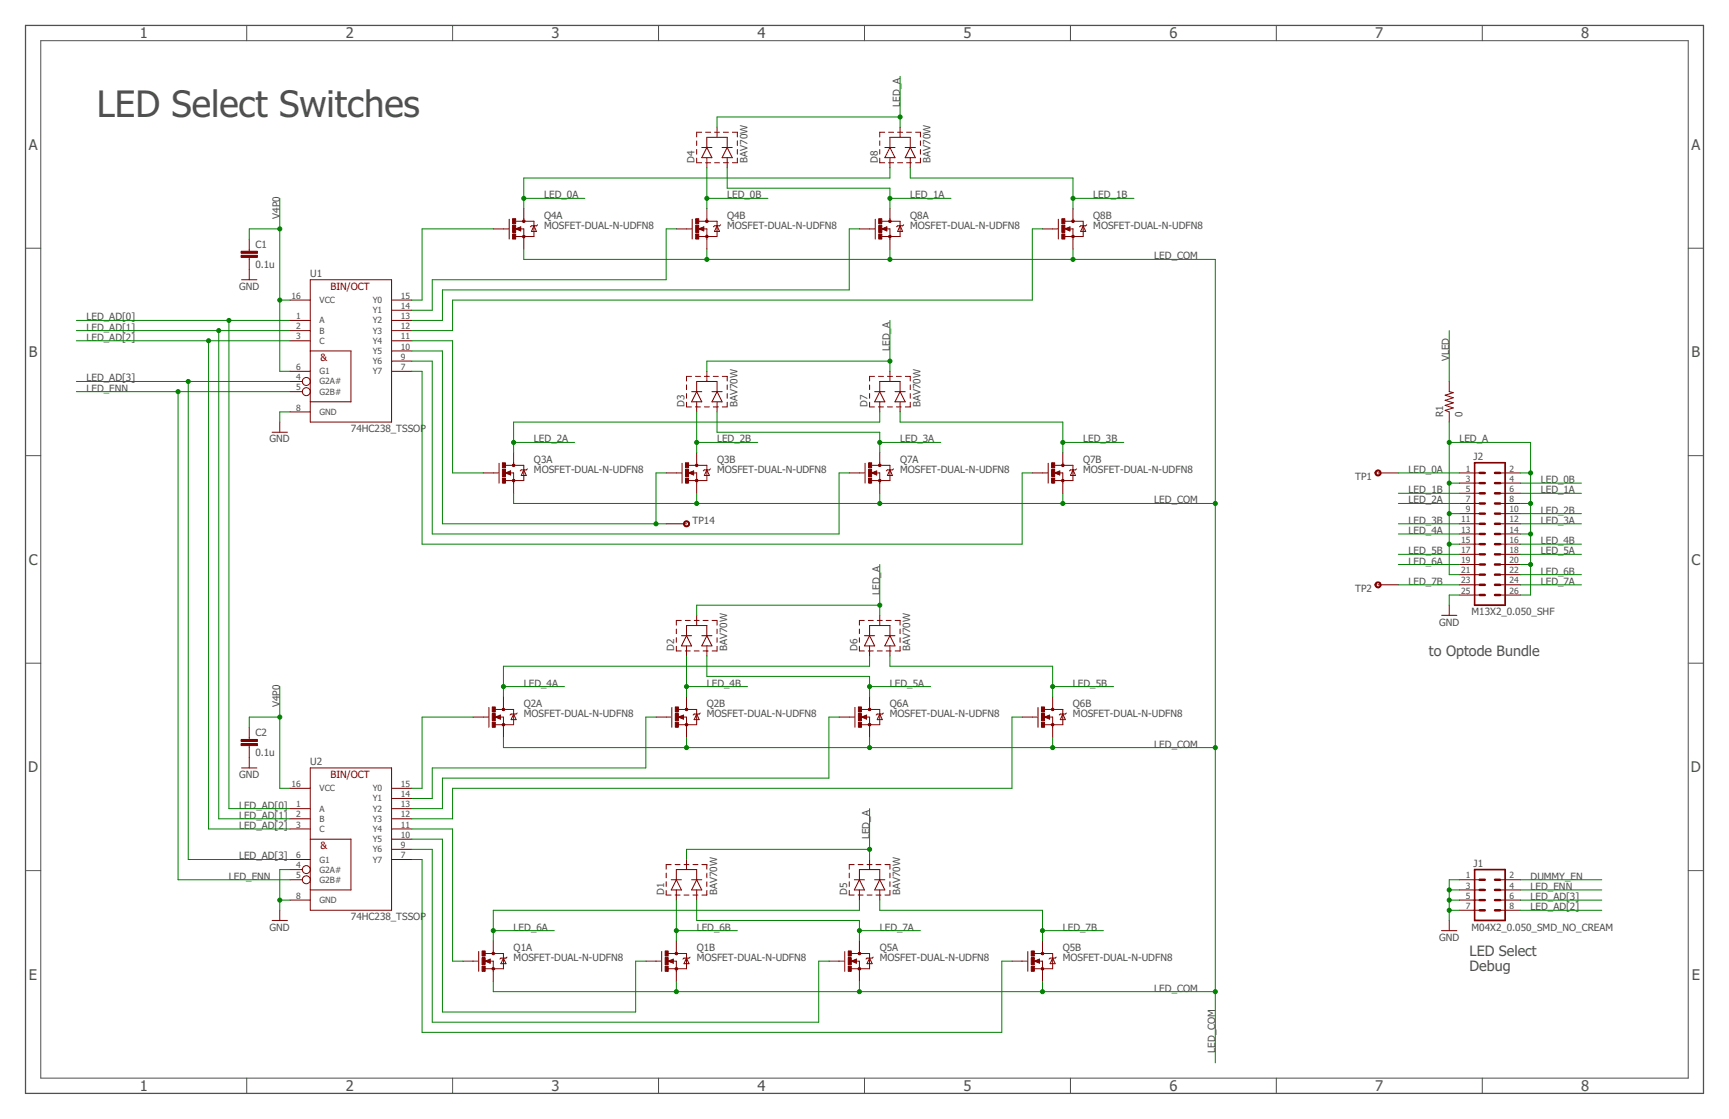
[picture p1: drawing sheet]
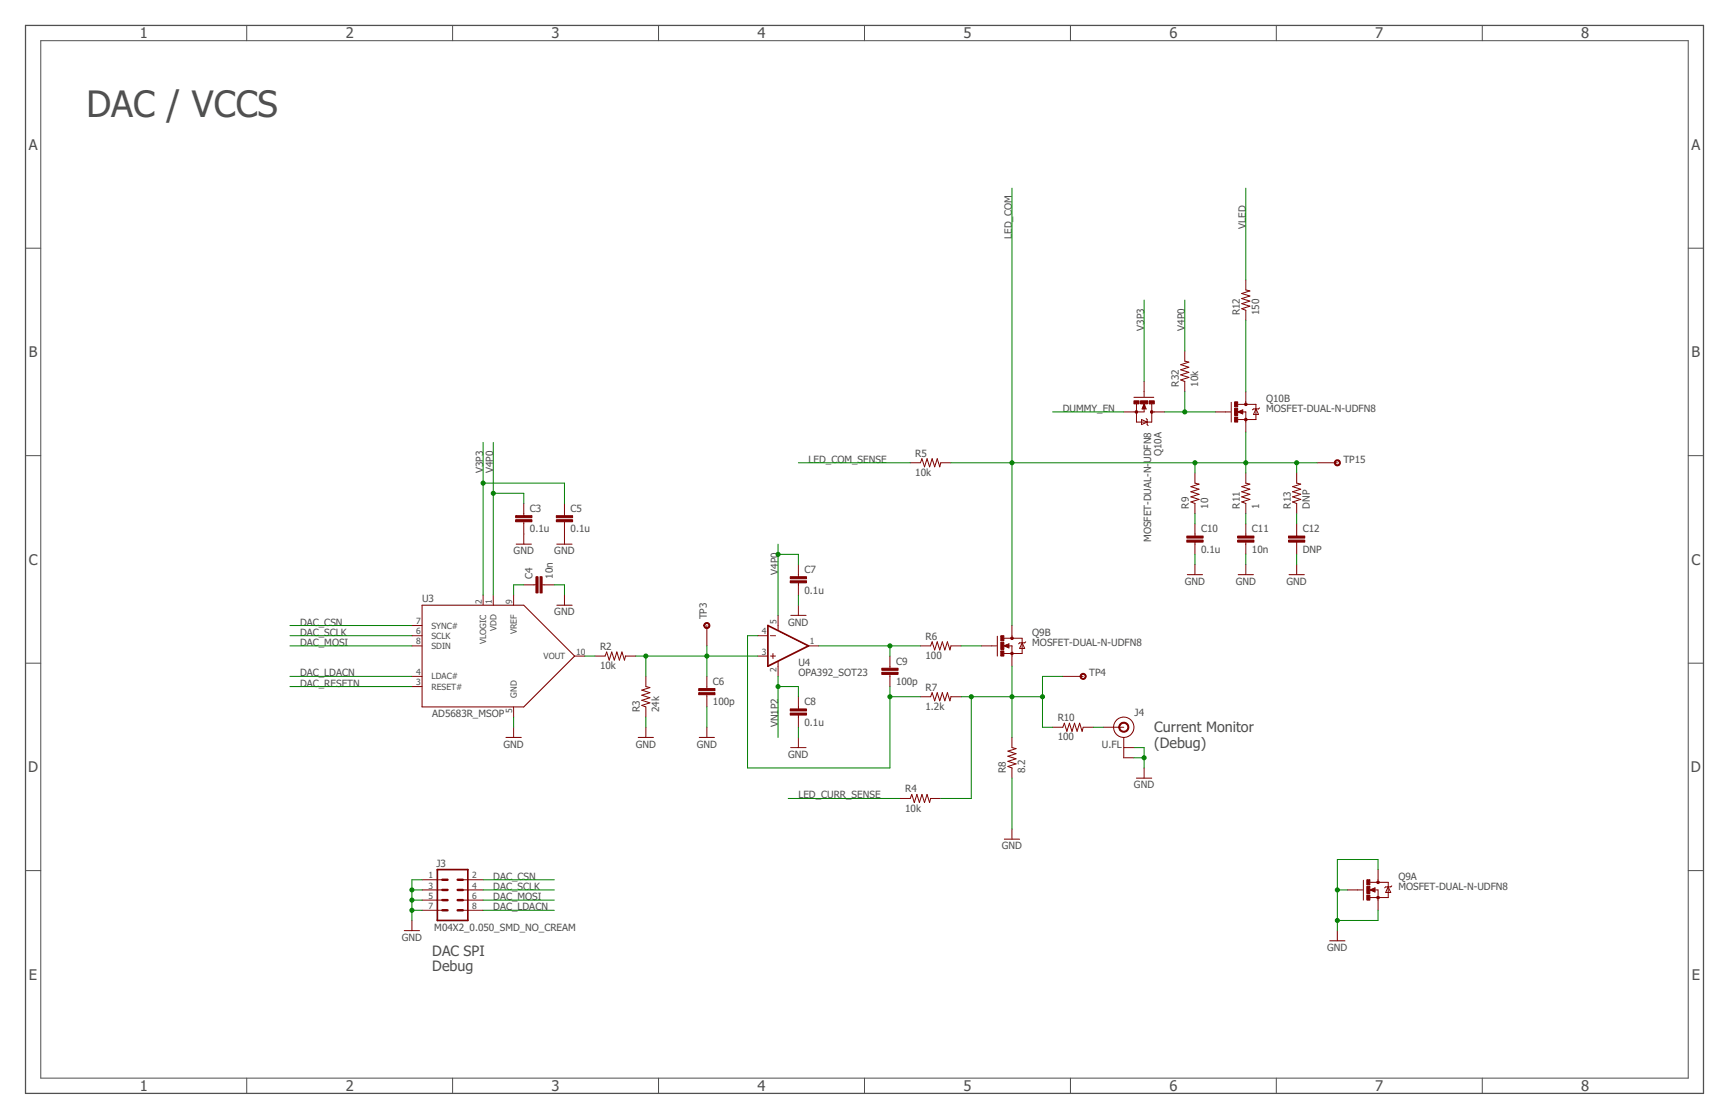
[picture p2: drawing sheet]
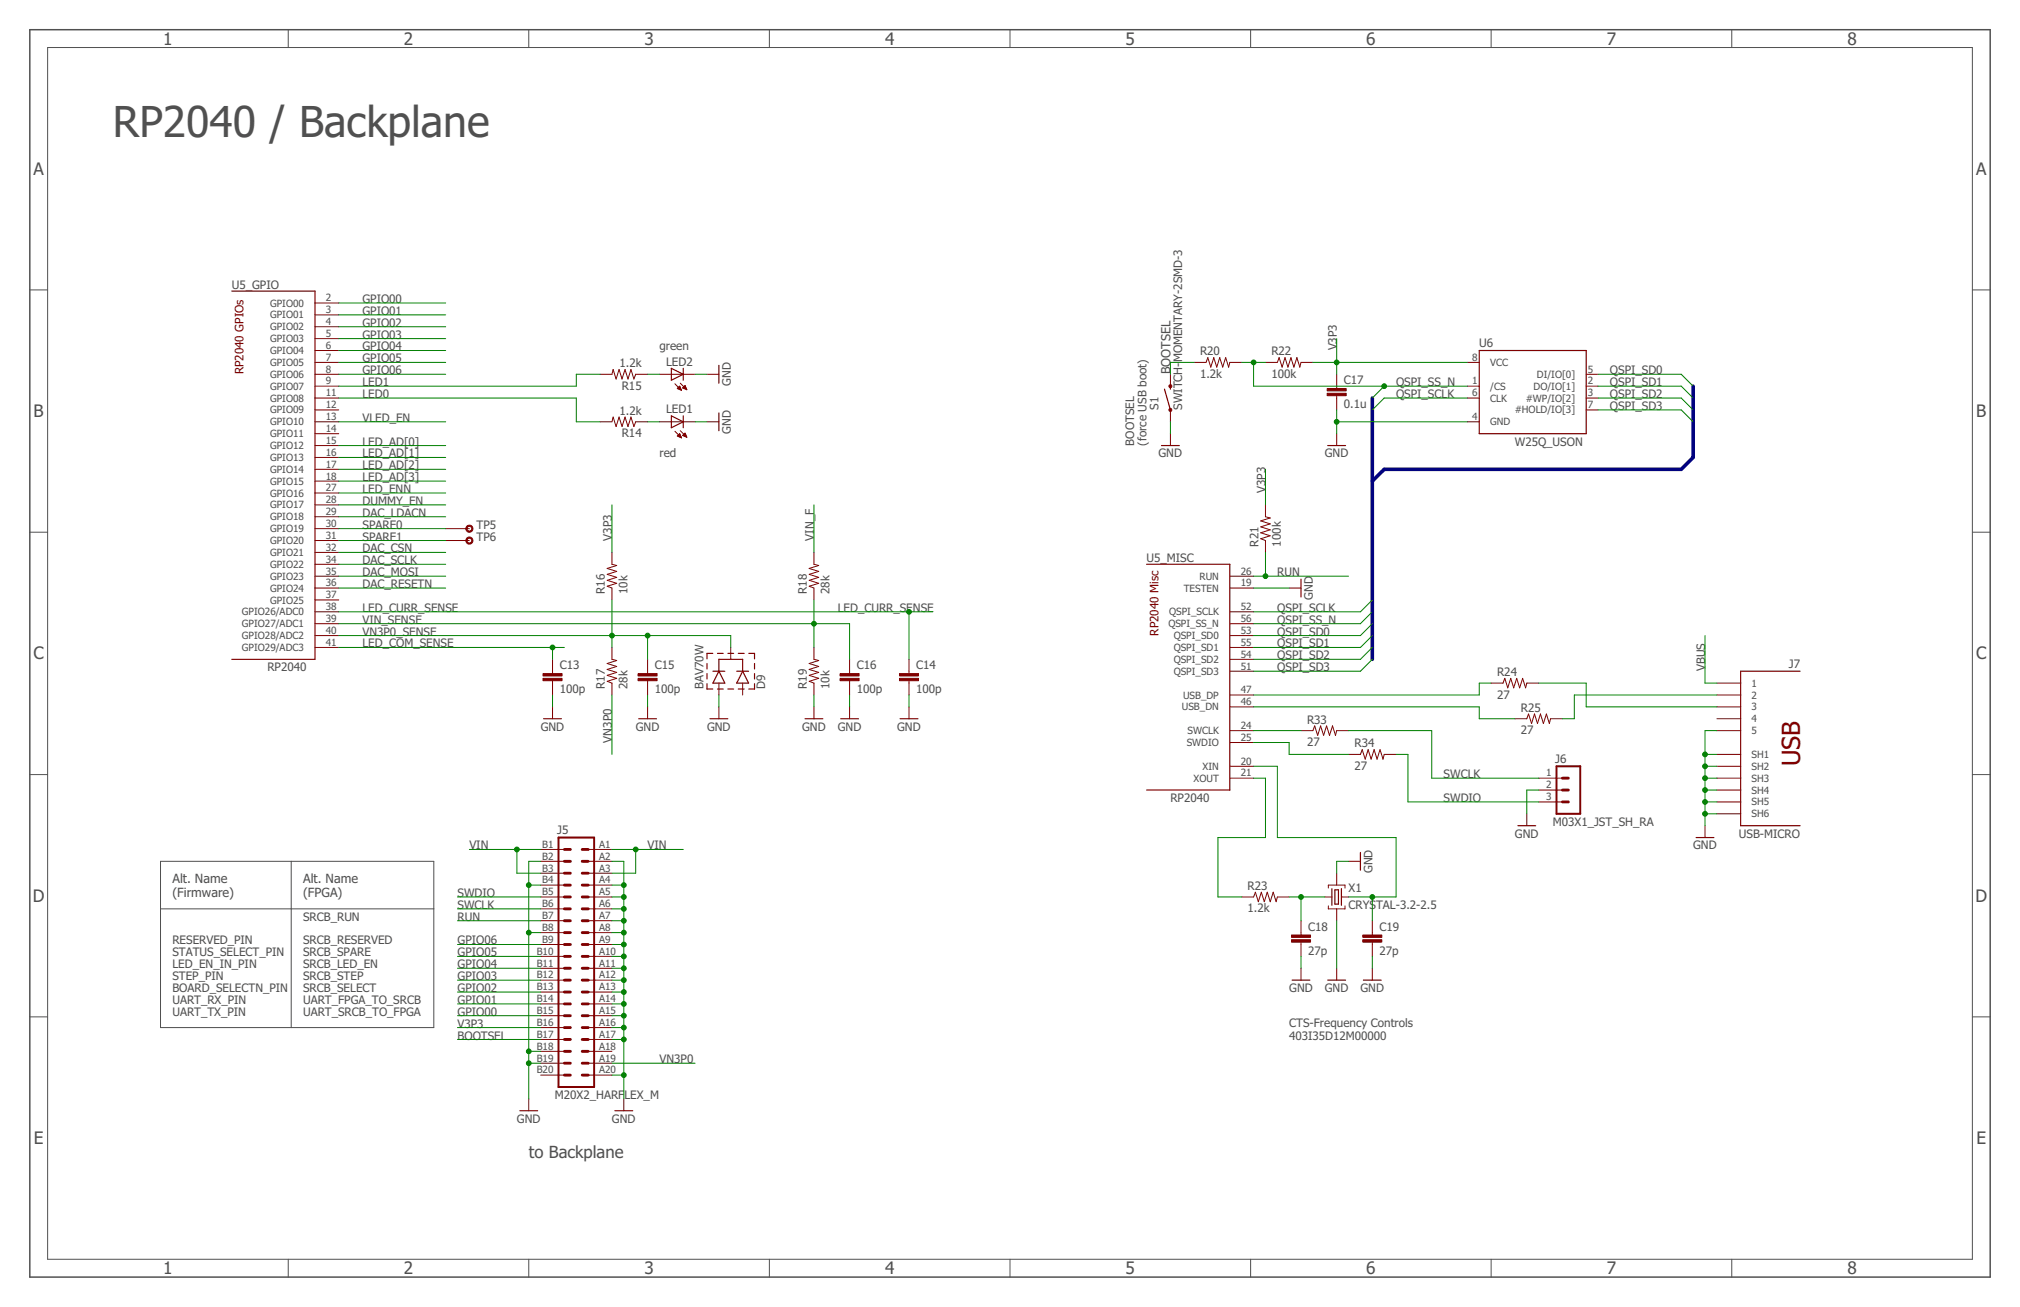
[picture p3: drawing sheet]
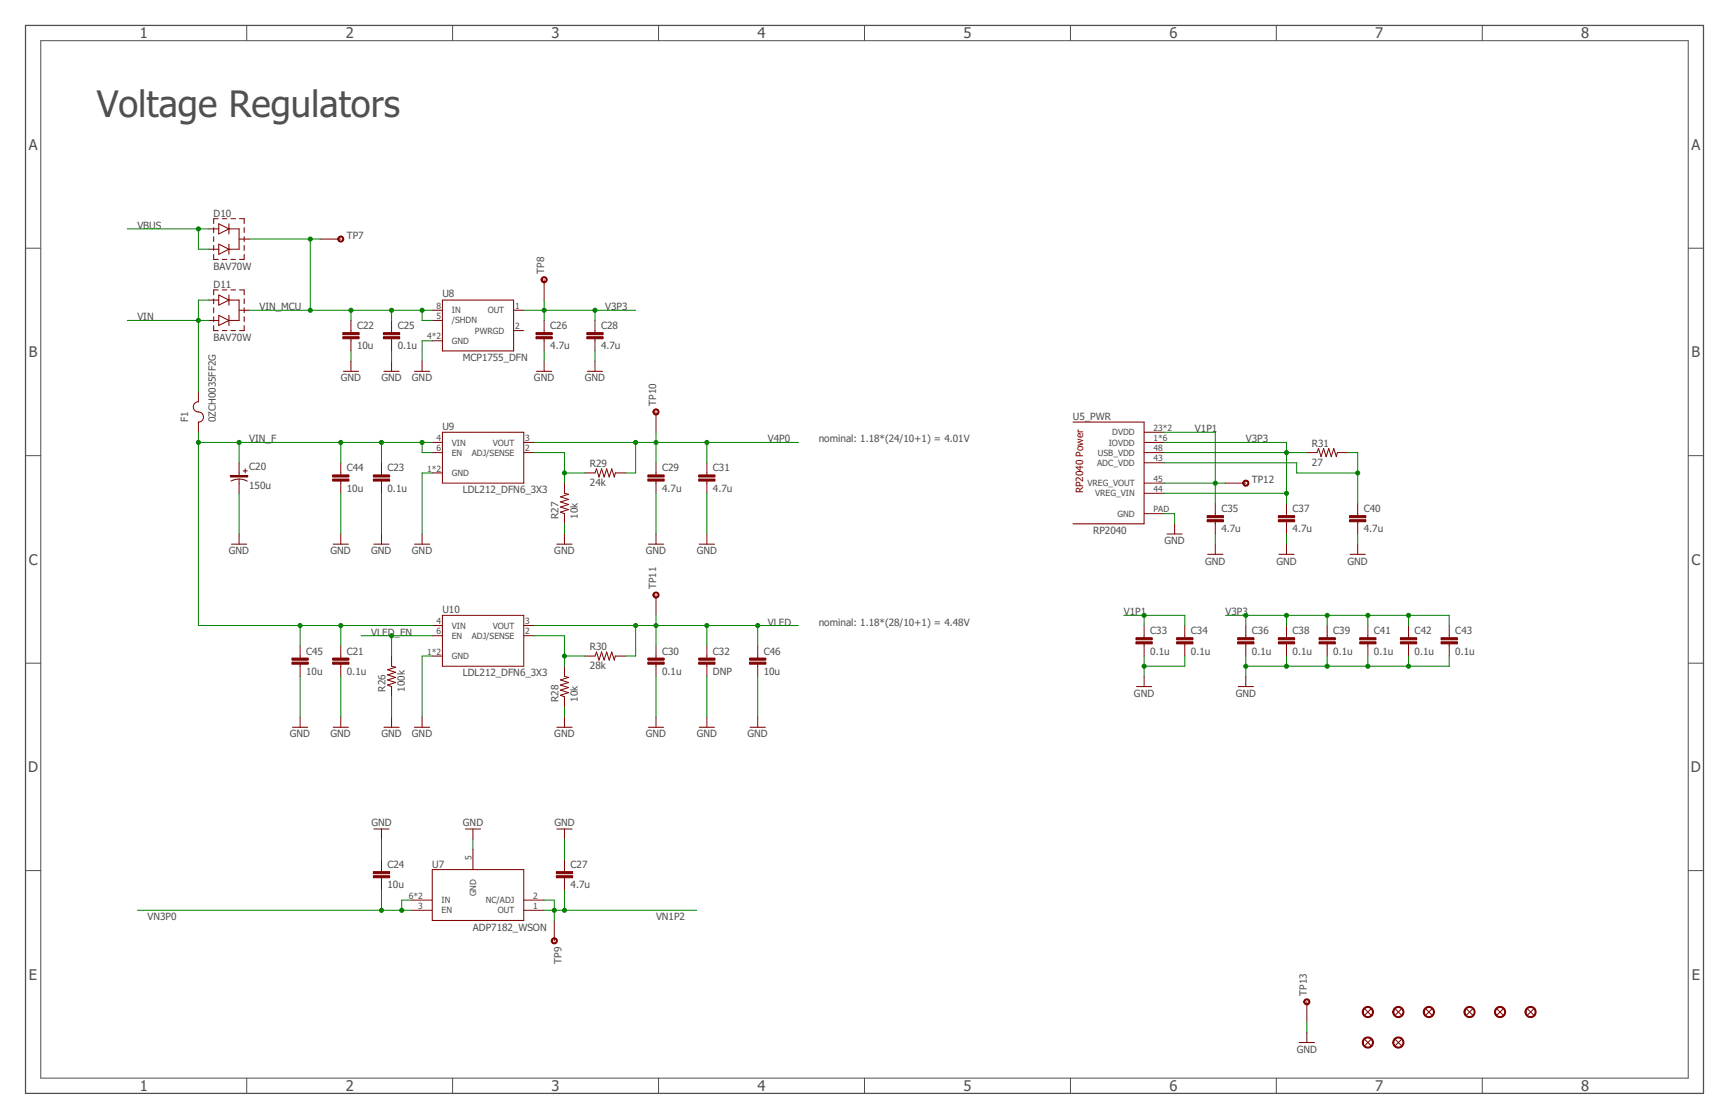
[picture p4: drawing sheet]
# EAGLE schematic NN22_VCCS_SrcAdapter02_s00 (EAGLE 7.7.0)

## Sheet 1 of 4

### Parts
C1  0.1u  CAP0402-CAP  [0402-CAP]
C2  0.1u  CAP0402-CAP  [0402-CAP]
D1  BAV70W  DIODE-COMMON_CATHODE_SOT323  [SOT323]
D2  BAV70W  DIODE-COMMON_CATHODE_SOT323  [SOT323]
D3  BAV70W  DIODE-COMMON_CATHODE_SOT323  [SOT323]
D4  BAV70W  DIODE-COMMON_CATHODE_SOT323  [SOT323]
D5  BAV70W  DIODE-COMMON_CATHODE_SOT323  [SOT323]
D6  BAV70W  DIODE-COMMON_CATHODE_SOT323  [SOT323]
D7  BAV70W  DIODE-COMMON_CATHODE_SOT323  [SOT323]
D8  BAV70W  DIODE-COMMON_CATHODE_SOT323  [SOT323]
J1  M04X2_0.050_SMD_NO_CREAM  [M04X2_0.050_SMD_NO_CREAM]
J2  M13X2_0.050_SHF  [M13X2_0.050_SHF]
Q1  MOSFET-DUAL-N-UDFN8  [UDFN8]
Q2  MOSFET-DUAL-N-UDFN8  [UDFN8]
Q3  MOSFET-DUAL-N-UDFN8  [UDFN8]
Q4  MOSFET-DUAL-N-UDFN8  [UDFN8]
Q5  MOSFET-DUAL-N-UDFN8  [UDFN8]
Q6  MOSFET-DUAL-N-UDFN8  [UDFN8]
Q7  MOSFET-DUAL-N-UDFN8  [UDFN8]
Q8  MOSFET-DUAL-N-UDFN8  [UDFN8]
R1  0  RESISTOR1206  [1206]
TP1  TESTPOINT_ROUND  [TESTPAD_ROUND]
TP2  TESTPOINT_ROUND  [TESTPAD_ROUND]
TP14  TESTPOINTPADSMALL  [TESTPAD_SMALL]
U1  74HC238_TSSOP  [TSSOP16]
U2  74HC238_TSSOP  [TSSOP16]

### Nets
DUMMY_EN: J1.2 ; also sheet 2,3
GND: C1.2 C2.2 J1.1 J1.3 J1.5 J1.7 J2.25 U1.8(GND) U2.4(G2A#) U2.8(GND) ; also sheet 2,3,4
LED_0A: D8.1(A1) J2.1 Q4.6(A:D) Q4.P1(A:D) TP1.P$1
LED_0B: D4.1(A1) J2.4 Q4.3(B:D) Q4.P2(B:D)
LED_1A: D4.2(A2) J2.6 Q8.6(A:D) Q8.P1(A:D)
LED_1B: D8.2(A2) J2.5 Q8.3(B:D) Q8.P2(B:D)
LED_2A: D7.1(A1) J2.7 Q3.6(A:D) Q3.P1(A:D)
LED_2B: D3.1(A1) J2.10 Q3.3(B:D) Q3.P2(B:D)
LED_3A: D3.2(A2) J2.12 Q7.6(A:D) Q7.P1(A:D)
LED_3B: D7.2(A2) J2.11 Q7.3(B:D) Q7.P2(B:D)
LED_4A: D6.1(A1) J2.13 Q2.6(A:D) Q2.P1(A:D)
LED_4B: D2.1(A1) J2.16 Q2.3(B:D) Q2.P2(B:D)
LED_5A: D2.2(A2) J2.18 Q6.6(A:D) Q6.P1(A:D)
LED_5B: D6.2(A2) J2.17 Q6.3(B:D) Q6.P2(B:D)
LED_6A: D5.1(A1) J2.19 Q1.6(A:D) Q1.P1(A:D)
LED_6B: D1.1(A1) J2.22 Q1.3(B:D) Q1.P2(B:D)
LED_7A: D1.2(A2) J2.24 Q5.6(A:D) Q5.P1(A:D)
LED_7B: D5.2(A2) J2.23 Q5.3(B:D) Q5.P2(B:D) TP2.P$1
LED_A: D1.3(C) D2.3(C) D3.3(C) D4.3(C) D5.3(C) D6.3(C) D7.3(C) D8.3(C) J2.2 J2.3 J2.8 J2.9 J2.14 J2.15 J2.20 J2.21 J2.26 R1.1
LED_AD[0]: U1.1(A) U2.1(A) ; also sheet 3
LED_AD[1]: U1.2(B) U2.2(B) ; also sheet 3
LED_AD[2]: J1.8 U1.3(C) U2.3(C) ; also sheet 3
LED_AD[3]: J1.6 U1.4(G2A#) U2.6(G1) ; also sheet 3
LED_COM: Q1.1(A:S) Q1.4(B:S) Q2.1(A:S) Q2.4(B:S) Q3.1(A:S) Q3.4(B:S) Q4.1(A:S) Q4.4(B:S) Q5.1(A:S) Q5.4(B:S) Q6.1(A:S) Q6.4(B:S) Q7.1(A:S) Q7.4(B:S) Q8.1(A:S) Q8.4(B:S) ; also sheet 2
LED_ENN: J1.4 U1.5(G2B#) U2.5(G2B#) ; also sheet 3
N$3: Q4.5(B:G) U1.14(Y1)
N$4: Q3.5(B:G) TP14.P$1 U1.10(Y5)
N$5: Q8.5(B:G) U1.12(Y3)
N$6: Q8.2(A:G) U1.13(Y2)
N$8: Q7.5(B:G) U1.7(Y7)
N$9: Q7.2(A:G) U1.9(Y6)
N$11: Q2.5(B:G) U2.14(Y1)
N$12: Q6.5(B:G) U2.12(Y3)
N$13: Q6.2(A:G) U2.13(Y2)
N$15: Q1.5(B:G) U2.10(Y5)
N$19: Q5.5(B:G) U2.7(Y7)
N$20: Q5.2(A:G) U2.9(Y6)
N$21: Q4.2(A:G) U1.15(Y0)
N$28: Q3.2(A:G) U1.11(Y4)
N$31: Q2.2(A:G) U2.15(Y0)
N$42: Q1.2(A:G) U2.11(Y4)
V4P0: C1.1 C2.1 U1.6(G1) U1.16(VCC) U2.16(VCC) ; also sheet 2,4
VLED: R1.2 ; also sheet 2,4

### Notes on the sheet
- LED Select Switches
- to Optode Bundle
- LED Select
  Debug

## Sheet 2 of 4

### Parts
C3  0.1u  CAP0402-CAP  [0402-CAP]
C4  10n  CAP0402-CAP  [0402-CAP]
C5  0.1u  CAP0402-CAP  [0402-CAP]
C6  100p  CAP0402-CAP  [0402-CAP]
C7  0.1u  CAP0402-CAP  [0402-CAP]
C8  0.1u  CAP0402-CAP  [0402-CAP]
C9  100p  CAP0402-CAP  [0402-CAP]
C10  0.1u  CAP0402-CAP  [0402-CAP]
C11  10n  CAP0402-CAP  [0402-CAP]
C12  DNP  CAP0603-CAP  [0603-CAP]
J3  M04X2_0.050_SMD_NO_CREAM  [M04X2_0.050_SMD_NO_CREAM]
J4  U.FL  [U.FL]
Q9  MOSFET-DUAL-N-UDFN8  [UDFN8]
Q10  MOSFET-DUAL-N-UDFN8  [UDFN8]
R2  10k  RESISTOR0402-RES  [0402-RES]
R3  24k  RESISTOR0402-RES  [0402-RES]
R4  10k  RESISTOR0402-RES  [0402-RES]
R5  10k  RESISTOR0402-RES  [0402-RES]
R6  100  RESISTOR0402-RES  [0402-RES]
R7  1.2k  RESISTOR0402-RES  [0402-RES]
R8  8.2  RESISTOR2512  [R2512]
R9  10  RESISTOR0603-RES  [0603-RES]
R10  100  RESISTOR0402-RES  [0402-RES]
R11  1  RESISTOR0603-RES  [0603-RES]
R12  150  RESISTOR0603-RES  [0603-RES]
R13  DNP  RESISTOR0603-RES  [0603-RES]
R32  10k  RESISTOR0402-RES  [0402-RES]
TP3  TESTPOINT_ROUND  [TESTPAD_ROUND]
TP4  TESTPOINT_ROUND  [TESTPAD_ROUND]
TP15  TESTPOINT_ROUND  [TESTPAD_ROUND]
U3  AD5683R_MSOP  [MSOP10]
U4  OPA392_SOT23  [SOT23-5]

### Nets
DAC_CSN: J3.2 U3.7(SYNC#) ; also sheet 3
DAC_LDACN: J3.8 U3.4(LDAC#) ; also sheet 3
DAC_MOSI: J3.6 U3.8(SDIN) ; also sheet 3
DAC_RESETN: U3.3(RESET#) ; also sheet 3
DAC_SCLK: J3.4 U3.6(SCLK) ; also sheet 3
DUMMY_EN: Q10.1(A:S) ; also sheet 1,3
GND: C3.2 C4.2 C5.2 C6.2 C7.2 C8.2 C10.2 C11.2 C12.2 J3.1 J3.3 J3.5 J3.7 J4.P$1(GND) J4.P$2(GND) Q9.1(A:S) Q9.2(A:G) Q9.6(A:D) Q9.P1(A:D) R3.1 R8.1 U3.5(GND) ; also sheet 1,3,4
LED_COM: Q9.3(B:D) Q9.P2(B:D) Q10.4(B:S) R5.2 R9.2 R11.2 R13.2 TP15.P$1 ; also sheet 1
LED_COM_SENSE: R5.1 ; also sheet 3
LED_CURR_SENSE: R4.1 ; also sheet 3
N$1: Q9.5(B:G) R6.2
N$2: R2.1 U3.10(VOUT)
N$7: Q10.3(B:D) Q10.P2(B:D) R12.1
N$10: C6.1 R2.2 R3.2 TP3.P$1 U4.3(+IN)
N$14: C9.1 R6.1 U4.1(OUT)
N$24: Q10.5(B:G) Q10.6(A:D) Q10.P1(A:D) R32.1
N$25: Q9.4(B:S) R4.2 R7.2 R8.2 R10.1 TP4.P$1
N$26: C9.2 R7.1 U4.4(-IN)
N$27: C4.1 U3.9(VREF)
N$32: J4.P$3(SIGNAL) R10.2
N$39: C11.1 R11.1
N$40: C10.1 R9.1
N$41: C12.1 R13.1
V3P3: C5.1 Q10.2(A:G) U3.2(VLOGIC) ; also sheet 3,4
V4P0: C3.1 C7.1 R32.2 U3.1(VDD) U4.5(V+) ; also sheet 1,4
VLED: R12.2 ; also sheet 1,4
VN1P2: C8.1 U4.2(V-) ; also sheet 4

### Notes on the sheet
- DAC / VCCS
- Current Monitor
  (Debug)
- DAC SPI
  Debug

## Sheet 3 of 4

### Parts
C13  100p  CAP0402-CAP  [0402-CAP]
C14  100p  CAP0402-CAP  [0402-CAP]
C15  100p  CAP0402-CAP  [0402-CAP]
C16  100p  CAP0402-CAP  [0402-CAP]
C17  0.1u  CAP0402-CAP  [0402-CAP]
C18  27p  CAP0402-CAP  [0402-CAP]
C19  27p  CAP0402-CAP  [0402-CAP]
D9  BAV70W  DIODE-COMMON_CATHODE_SOT323  [SOT323]
J5  M20X2_HARFLEX_M  [M20X2_HARFLEX_M]
J6  M03X1_JST_SH_RA  [M03X1_JST_SH_SM_RA]
J7  USB-MICRO  [USB-MICRO]
LED1  LED0603  [LED-0603]
LED2  LED0603  [LED-0603]
R14  1.2k  RESISTOR0402-RES  [0402-RES]
R15  1.2k  RESISTOR0402-RES  [0402-RES]
R16  10k  RESISTOR0402-RES  [0402-RES]
R17  28k  RESISTOR0402-RES  [0402-RES]
R18  28k  RESISTOR0402-RES  [0402-RES]
R19  10k  RESISTOR0402-RES  [0402-RES]
R20  1.2k  RESISTOR0402-RES  [0402-RES]
R21  100k  RESISTOR0402-RES  [0402-RES]
R22  100k  RESISTOR0402-RES  [0402-RES]
R23  1.2k  RESISTOR0402-RES  [0402-RES]
R24  27  RESISTOR0402-RES  [0402-RES]
R25  27  RESISTOR0402-RES  [0402-RES]
R33  27  RESISTOR0402-RES  [0402-RES]
R34  27  RESISTOR0402-RES  [0402-RES]
S1  SWITCH-MOMENTARY-2SMD-3  [TACTILE_SWITCH_SMD-3]
TP5  TESTPOINTPADSMALL  [TESTPAD_SMALL]
TP6  TESTPOINTPADSMALL  [TESTPAD_SMALL]
U5  RP2040  [QFN-56_EP]
U6  W25Q_USON  [USON8L-2X3MM]
X1  CRYSTAL-3.2-2.5  [CRYSTAL-3.2-2.5]

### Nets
BOOTSEL: J5.B17 R20.1 S1.4
DAC_CSN: U5.32(_GPIO:GPIO21) ; also sheet 2
DAC_LDACN: U5.29(_GPIO:GPIO18) ; also sheet 2
DAC_MOSI: U5.35(_GPIO:GPIO23) ; also sheet 2
DAC_RESETN: U5.36(_GPIO:GPIO24) ; also sheet 2
DAC_SCLK: U5.34(_GPIO:GPIO22) ; also sheet 2
DUMMY_EN: U5.28(_GPIO:GPIO17) ; also sheet 1,2
GND: C13.2 C14.2 C15.2 C16.2 C17.2 C18.2 C19.2 D9.2(A2) J5.A2 J5.A4 J5.A5 J5.A6 J5.A7 J5.A8 J5.A9 J5.A10 J5.A11 J5.A12 J5.A13 J5.A14 J5.A15 J5.A16 J5.A17 J5.A20 J5.B2 J5.B4 J5.B8 J5.B18 J5.B19 J6.2 J7.5 J7.SH1 J7.SH2 J7.SH3 J7.SH4 J7.SH5 J7.SH6 LED1.C LED2.C R19.1 S1.1 U5.19(_MISC:TESTEN) U6.4(GND) X1.2(GND) X1.4(GND) ; also sheet 1,2,4
GPIO00: J5.B15 U5.2(_GPIO:GPIO00)
GPIO01: J5.B14 U5.3(_GPIO:GPIO01)
GPIO02: J5.B13 U5.4(_GPIO:GPIO02)
GPIO03: J5.B12 U5.5(_GPIO:GPIO03)
GPIO04: J5.B11 U5.6(_GPIO:GPIO04)
GPIO05: J5.B10 U5.7(_GPIO:GPIO05)
GPIO06: J5.B9 U5.8(_GPIO:GPIO06)
LED0: R14.2 U5.11(_GPIO:GPIO08)
LED1: R15.2 U5.9(_GPIO:GPIO07)
LED_AD[0]: U5.15(_GPIO:GPIO12) ; also sheet 1
LED_AD[1]: U5.16(_GPIO:GPIO13) ; also sheet 1
LED_AD[2]: U5.17(_GPIO:GPIO14) ; also sheet 1
LED_AD[3]: U5.18(_GPIO:GPIO15) ; also sheet 1
LED_COM_SENSE: C13.1 U5.41(_GPIO:GPIO29/ADC3) ; also sheet 2
LED_CURR_SENSE: C14.1 U5.38(_GPIO:GPIO26/ADC0) ; also sheet 2
LED_ENN: U5.27(_GPIO:GPIO16) ; also sheet 1
N$16: C19.1 U5.20(_MISC:XIN) X1.3(C2)
N$17: C18.1 R23.2 X1.1(C1)
N$18: R23.1 U5.21(_MISC:XOUT)
N$29: R24.1 U5.47(_MISC:USB_DP)
N$30: R25.1 U5.46(_MISC:USB_DN)
N$33: R34.1 U5.25(_MISC:SWDIO)
N$34: R33.1 U5.24(_MISC:SWCLK)
N$35: J7.2 R25.2
N$37: J7.3 R24.2
N$46: LED1.A R14.1
N$109: LED2.A R15.1
QSPI_SCLK: U5.52(_MISC:QSPI_SCLK) U6.6(CLK)
QSPI_SD0: U5.53(_MISC:QSPI_SD0) U6.5(DI/IO[0])
QSPI_SD1: U5.55(_MISC:QSPI_SD1) U6.2(DO/IO[1])
QSPI_SD2: U5.54(_MISC:QSPI_SD2) U6.3(#WP/IO[2])
QSPI_SD3: U5.51(_MISC:QSPI_SD3) U6.7(#HOLD/IO[3])
QSPI_SS_N: R20.2 R22.1 U5.56(_MISC:QSPI_SS_N) U6.1(/CS)
RUN: J5.B7 R21.1 U5.26(_MISC:RUN)
SPARE0: TP5.P$1 U5.30(_GPIO:GPIO19)
SPARE1: TP6.P$1 U5.31(_GPIO:GPIO20)
SWCLK: J5.B6 J6.1 R33.2
SWDIO: J5.B5 J6.3 R34.2
V3P3: C17.1 J5.B16 R16.2 R21.2 R22.2 U6.8(VCC) ; also sheet 2,4
VBUS: J7.1 ; also sheet 4
VIN: J5.A1 J5.A3 J5.B1 J5.B3 ; also sheet 4
VIN_F: R18.2 ; also sheet 4
VIN_SENSE: C16.1 R18.1 R19.2 U5.39(_GPIO:GPIO27/ADC1)
VLED_EN: U5.13(_GPIO:GPIO10) ; also sheet 4
VN3P0: J5.A19 R17.1 ; also sheet 4
VN3P0_SENSE: C15.1 D9.3(C) R16.1 R17.2 U5.40(_GPIO:GPIO28/ADC2)
Unconnected: D9.1(A1) J5.A18 J5.B20 J7.4 U5.12(_GPIO:GPIO09) U5.14(_GPIO:GPIO11) U5.37(_GPIO:GPIO25)

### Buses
QSPI_SCLK,QSPI_SS_N,QSPI_SD[0..3]

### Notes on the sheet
- RP2040 / Backplane
- green
- BOOTSEL
  (force USB boot)
- red
- Alt. Name
  (Firmware)
- Alt. Name
  (FPGA)
- SRCB_RUN
- RESERVED_PIN | SRCB_RESERVED
- STATUS_SELECT_PIN | SRCB_SPARE
- LED_EN_IN_PIN | SRCB_LED_EN
- STEP_PIN | SRCB_STEP
- BOARD_SELECTN_PIN | SRCB_SELECT
- UART_RX_PIN | UART_FPGA_TO_SRCB
- UART_TX_PIN | UART_SRCB_TO_FPGA
- CTS-Frequency Controls
  403I35D12M00000
- to Backplane

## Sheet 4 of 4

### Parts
C20  150u  CAP-POL2917  [2917-CAP]
C21  0.1u  CAP0402-CAP  [0402-CAP]
C22  10u  CAP0603-CAP  [0603-CAP]
C23  0.1u  CAP0402-CAP  [0402-CAP]
C24  10u  CAP0603-CAP  [0603-CAP]
C25  0.1u  CAP0402-CAP  [0402-CAP]
C26  4.7u  CAP0402-CAP  [0402-CAP]
C27  4.7u  CAP0402-CAP  [0402-CAP]
C28  4.7u  CAP0402-CAP  [0402-CAP]
C29  4.7u  CAP0402-CAP  [0402-CAP]
C30  0.1u  CAP0402-CAP  [0402-CAP]
C31  4.7u  CAP0402-CAP  [0402-CAP]
C32  DNP  CAP0402-CAP  [0402-CAP]
C33  0.1u  CAP0402-CAP  [0402-CAP]
C34  0.1u  CAP0402-CAP  [0402-CAP]
C35  4.7u  CAP0402-CAP  [0402-CAP]
C36  0.1u  CAP0402-CAP  [0402-CAP]
C37  4.7u  CAP0402-CAP  [0402-CAP]
C38  0.1u  CAP0402-CAP  [0402-CAP]
C39  0.1u  CAP0402-CAP  [0402-CAP]
C40  4.7u  CAP0402-CAP  [0402-CAP]
C41  0.1u  CAP0402-CAP  [0402-CAP]
C42  0.1u  CAP0402-CAP  [0402-CAP]
C43  0.1u  CAP0402-CAP  [0402-CAP]
C44  10u  CAP0603-CAP  [0603-CAP]
C45  10u  CAP0603-CAP  [0603-CAP]
C46  10u  CAP0603-CAP  [0603-CAP]
D10  BAV70W  DIODE-COMMON_CATHODE_SOT323  [SOT323]
D11  BAV70W  DIODE-COMMON_CATHODE_SOT323  [SOT323]
F1  0ZCH0035FF2G  FUSE_1210  [1210-FUSE]
FID1  FIDUCIALUFIDUCIAL  [MICRO-FIDUCIAL]
FID2  FIDUCIALUFIDUCIAL  [MICRO-FIDUCIAL]
FID3  FIDUCIALUFIDUCIAL  [MICRO-FIDUCIAL]
FID4  FIDUCIALUFIDUCIAL  [MICRO-FIDUCIAL]
FID5  FIDUCIALUFIDUCIAL  [MICRO-FIDUCIAL]
FID6  FIDUCIALUFIDUCIAL  [MICRO-FIDUCIAL]
FID7  FIDUCIALUFIDUCIAL  [MICRO-FIDUCIAL]
FID8  FIDUCIALUFIDUCIAL  [MICRO-FIDUCIAL]
R26  100k  RESISTOR0402-RES  [0402-RES]
R27  10k  RESISTOR0402-RES  [0402-RES]
R28  10k  RESISTOR0402-RES  [0402-RES]
R29  24k  RESISTOR0402-RES  [0402-RES]
R30  28k  RESISTOR0402-RES  [0402-RES]
R31  27  RESISTOR0402-RES  [0402-RES]
TP7  TESTPOINT_ROUND  [TESTPAD_ROUND]
TP8  TESTPOINT_ROUND  [TESTPAD_ROUND]
TP9  TESTPOINT_ROUND  [TESTPAD_ROUND]
TP10  TESTPOINT_ROUND  [TESTPAD_ROUND]
TP11  TESTPOINT_ROUND  [TESTPAD_ROUND]
TP12  TESTPOINTPADSMALL  [TESTPAD_SMALL]
TP13  TESTPOINT1X01  [1X01]
U7  ADP7182_WSON  [WSON6]
U8  MCP1755_DFN  [DFN8_2X3MM]
U9  LDL212_DFN6_3X3  [DFN6_3X3MM]
U10  LDL212_DFN6_3X3  [DFN6_3X3MM]

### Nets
GND: C20.N C21.2 C22.2 C23.2 C24.1 C25.2 C26.2 C27.1 C28.2 C29.2 C30.2 C31.2 C32.2 C33.2 C34.2 C35.2 C36.2 C37.2 C38.2 C39.2 C40.2 C41.2 C42.2 C43.2 C44.2 C45.2 C46.2 R26.1 R27.1 R28.1 TP13.1 U5.PAD(_PWR:GND) U7.5(GND) U8.4(GND) U8.P(GND) U9.1(GND) U9.PAD(GND) U10.1(GND) U10.PAD(GND) ; also sheet 1,2,3
N$22: R27.2 R29.1 U9.2(ADJ/SENSE)
N$23: R28.2 R30.1 U10.2(ADJ/SENSE)
N$43: C40.1 R31.2 U5.43(_PWR:ADC_VDD)
V1P1: C33.1 C34.1 C35.1 TP12.P$1 U5.23(_PWR:DVDD) U5.45(_PWR:VREG_VOUT) U5.50(_PWR:DVDD)
V3P3: C26.1 C28.1 C36.1 C37.1 C38.1 C39.1 C41.1 C42.1 C43.1 R31.1 TP8.P$1 U5.1(_PWR:IOVDD) U5.10(_PWR:IOVDD) U5.22(_PWR:IOVDD) U5.33(_PWR:IOVDD) U5.42(_PWR:IOVDD) U5.44(_PWR:VREG_VIN) U5.48(_PWR:USB_VDD) U5.49(_PWR:IOVDD) U8.1(OUT) ; also sheet 2,3
V4P0: C29.1 C31.1 R29.2 TP10.P$1 U9.3(VOUT) ; also sheet 1,2
VBUS: D10.1(A1) D10.2(A2) ; also sheet 3
VIN: D11.1(A1) D11.2(A2) F1.2 ; also sheet 3
VIN_F: C20.P C21.1 C23.1 C44.1 C45.1 F1.1 U9.4(VIN) U9.6(EN) U10.4(VIN) ; also sheet 3
VIN_MCU: C22.1 C25.1 D10.3(C) D11.3(C) TP7.P$1 U8.5(/SHDN) U8.8(IN)
VLED: C30.1 C32.1 C46.1 R30.2 TP11.P$1 U10.3(VOUT) ; also sheet 1,2
VLED_EN: R26.2 U10.6(EN) ; also sheet 3
VN1P2: C27.2 TP9.P$1 U7.1(OUT) U7.2(NC/ADJ) ; also sheet 2
VN3P0: C24.2 U7.3(EN) U7.6(IN) U7.PAD(IN) ; also sheet 3
Unconnected: U8.2(PWRGD)

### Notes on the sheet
- Voltage Regulators
- nominal: 1.18*(24/10+1) = 4.01V
- nominal: 1.18*(28/10+1) = 4.48V
